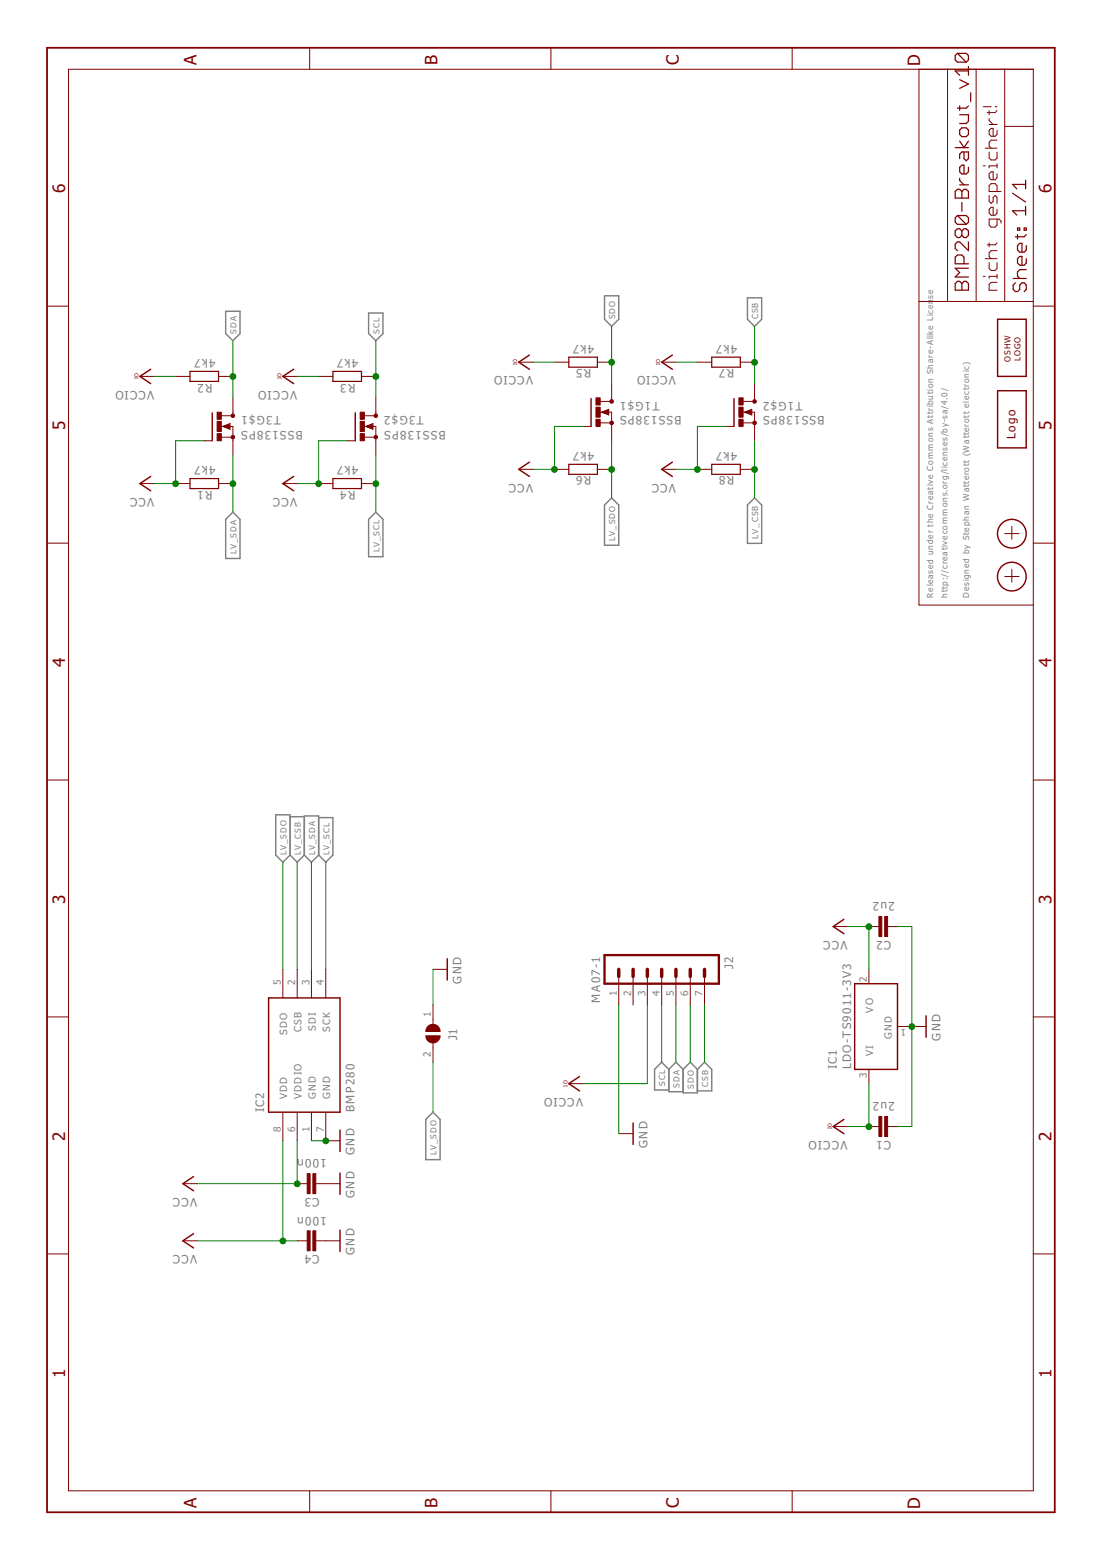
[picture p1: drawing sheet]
<?xml version="1.0" encoding="utf-8"?>
<!DOCTYPE eagle SYSTEM "eagle.dtd">
<eagle version="7.5.0">
<drawing>
<settings>
<setting alwaysvectorfont="no"/>
<setting verticaltext="up"/>
</settings>
<grid distance="0.1" unitdist="inch" unit="inch" style="lines" multiple="1" display="no" altdistance="0.01" altunitdist="inch" altunit="inch"/>
<schematic xreflabel="%F%N/%S.%C%R" xrefpart="/%S.%C%R">
<libraries>
<library name="we-symbol">
<symbols>
<symbol name="A4L-LOC">
<wire x1="256.54" y1="3.81" x2="256.54" y2="8.89" width="0.1016" layer="94"/>
<wire x1="256.54" y1="8.89" x2="256.54" y2="13.97" width="0.1016" layer="94"/>
<wire x1="256.54" y1="13.97" x2="256.54" y2="19.05" width="0.1016" layer="94"/>
<wire x1="256.54" y1="19.05" x2="256.54" y2="24.13" width="0.1016" layer="94"/>
<wire x1="161.29" y1="3.81" x2="161.29" y2="24.13" width="0.1016" layer="94"/>
<wire x1="161.29" y1="24.13" x2="215.265" y2="24.13" width="0.1016" layer="94"/>
<wire x1="215.265" y1="24.13" x2="256.54" y2="24.13" width="0.1016" layer="94"/>
<wire x1="246.38" y1="3.81" x2="246.38" y2="8.89" width="0.1016" layer="94"/>
<wire x1="246.38" y1="8.89" x2="256.54" y2="8.89" width="0.1016" layer="94"/>
<wire x1="246.38" y1="8.89" x2="215.265" y2="8.89" width="0.1016" layer="94"/>
<wire x1="215.265" y1="8.89" x2="215.265" y2="3.81" width="0.1016" layer="94"/>
<wire x1="215.265" y1="8.89" x2="215.265" y2="13.97" width="0.1016" layer="94"/>
<wire x1="215.265" y1="13.97" x2="256.54" y2="13.97" width="0.1016" layer="94"/>
<wire x1="215.265" y1="13.97" x2="215.265" y2="19.05" width="0.1016" layer="94"/>
<wire x1="215.265" y1="19.05" x2="256.54" y2="19.05" width="0.1016" layer="94"/>
<wire x1="215.265" y1="19.05" x2="215.265" y2="24.13" width="0.1016" layer="94"/>
<text x="217.17" y="15.24" size="2.54" layer="94" font="vector">&gt;DRAWING_NAME</text>
<text x="217.17" y="10.16" size="2.286" layer="94" font="vector">&gt;LAST_DATE_TIME</text>
<text x="230.505" y="5.08" size="2.54" layer="94" font="vector">&gt;SHEET</text>
<text x="216.916" y="4.953" size="2.54" layer="94" font="vector">Sheet:</text>
<frame x1="0" y1="0" x2="260.35" y2="179.07" columns="6" rows="4" layer="94"/>
</symbol>
<symbol name="PASSER">
<wire x1="-1.016" y1="0" x2="1.27" y2="0" width="0.127" layer="94"/>
<wire x1="0" y1="1.27" x2="0" y2="-1.27" width="0.127" layer="94"/>
<circle x="0" y="0" radius="2.54" width="0.254" layer="94"/>
</symbol>
<symbol name="LOGO">
<wire x1="-5.08" y1="2.54" x2="5.08" y2="2.54" width="0.254" layer="94"/>
<wire x1="5.08" y1="2.54" x2="5.08" y2="-2.54" width="0.254" layer="94"/>
<wire x1="5.08" y1="-2.54" x2="-5.08" y2="-2.54" width="0.254" layer="94"/>
<wire x1="-5.08" y1="-2.54" x2="-5.08" y2="2.54" width="0.254" layer="94"/>
<text x="-3.429" y="-0.635" size="1.778" layer="94">Logo</text>
</symbol>
<symbol name="OSHW_LOGO">
<wire x1="5.08" y1="2.54" x2="5.08" y2="-2.54" width="0.254" layer="94"/>
<wire x1="5.08" y1="-2.54" x2="-5.08" y2="-2.54" width="0.254" layer="94"/>
<wire x1="-5.08" y1="-2.54" x2="-5.08" y2="2.54" width="0.254" layer="94"/>
<wire x1="-5.08" y1="2.54" x2="5.08" y2="2.54" width="0.254" layer="94"/>
<text x="-2.54" y="0.254" size="1.27" layer="94">OSHW</text>
<text x="-2.413" y="-1.524" size="1.27" layer="94">LOGO</text>
</symbol>
</symbols>
<devicesets>
<deviceset name="FRAME-A4L" prefix="FRAME" uservalue="yes">
<gates>
<gate name="G$1" symbol="A4L-LOC" x="0" y="0"/>
</gates>
<devices>
<device name="">
<technologies>
<technology name=""/>
</technologies>
</device>
</devices>
</deviceset>
<deviceset name="PASSER" prefix="X">
<gates>
<gate name="X" symbol="PASSER" x="0" y="0"/>
</gates>
<devices>
<device name="-07" package="PASSER_07MM">
<technologies>
<technology name=""/>
</technologies>
</device>
</devices>
</deviceset>
<deviceset name="LOGO" prefix="LOGO">
<gates>
<gate name="G$1" symbol="LOGO" x="0" y="0"/>
</gates>
<devices>
<device name="-PLACE" package="LOGO_TPLACE">
<technologies>
<technology name=""/>
</technologies>
</device>
<device name="-LAYER" package="LOGO_TOP">
<technologies>
<technology name=""/>
</technologies>
</device>
<device name="-STOP" package="LOGO_STOP">
<technologies>
<technology name=""/>
</technologies>
</device>
<device name="-S_STOP" package="SPARK_STOP">
<technologies>
<technology name=""/>
</technologies>
</device>
<device name="-S_LAYER" package="SPARK_TOP">
<technologies>
<technology name=""/>
</technologies>
</device>
<device name="-S_PLACE_M" package="SPARK_TPLACE_M">
<technologies>
<technology name=""/>
</technologies>
</device>
<device name="-S_PLACE_S" package="SPARK_TPLACE_S">
<technologies>
<technology name=""/>
</technologies>
</device>
</devices>
</deviceset>
<deviceset name="OSHW_LOGO" prefix="LOGO">
<gates>
<gate name="G$1" symbol="OSHW_LOGO" x="0" y="0"/>
</gates>
<devices>
<device name="X0100" package="OSHW_6X100">
<technologies>
<technology name=""/>
</technologies>
</device>
<device name="X0150" package="OSHW_6X150">
<technologies>
<technology name=""/>
</technologies>
</device>
<device name="X0200" package="OSHW_6X200">
<technologies>
<technology name=""/>
</technologies>
</device>
<device name="X0070" package="OSHW_6X70">
<technologies>
<technology name=""/>
</technologies>
</device>
</devices>
</deviceset>
</devicesets>
</library>
<library name="we-con">
<symbols>
<symbol name="MA07-1">
<wire x1="3.81" y1="-10.16" x2="-1.27" y2="-10.16" width="0.4064" layer="94"/>
<wire x1="1.27" y1="-2.54" x2="2.54" y2="-2.54" width="0.6096" layer="94"/>
<wire x1="1.27" y1="-5.08" x2="2.54" y2="-5.08" width="0.6096" layer="94"/>
<wire x1="1.27" y1="-7.62" x2="2.54" y2="-7.62" width="0.6096" layer="94"/>
<wire x1="1.27" y1="2.54" x2="2.54" y2="2.54" width="0.6096" layer="94"/>
<wire x1="1.27" y1="0" x2="2.54" y2="0" width="0.6096" layer="94"/>
<wire x1="1.27" y1="7.62" x2="2.54" y2="7.62" width="0.6096" layer="94"/>
<wire x1="1.27" y1="5.08" x2="2.54" y2="5.08" width="0.6096" layer="94"/>
<wire x1="-1.27" y1="10.16" x2="-1.27" y2="-10.16" width="0.4064" layer="94"/>
<wire x1="3.81" y1="-10.16" x2="3.81" y2="10.16" width="0.4064" layer="94"/>
<wire x1="-1.27" y1="10.16" x2="3.81" y2="10.16" width="0.4064" layer="94"/>
<text x="-1.27" y="-12.7" size="1.778" layer="96">&gt;VALUE</text>
<text x="-1.27" y="10.922" size="1.778" layer="95">&gt;NAME</text>
<pin name="1" x="7.62" y="-7.62" visible="pad" length="middle" direction="pas" swaplevel="1" rot="R180"/>
<pin name="2" x="7.62" y="-5.08" visible="pad" length="middle" direction="pas" swaplevel="1" rot="R180"/>
<pin name="3" x="7.62" y="-2.54" visible="pad" length="middle" direction="pas" swaplevel="1" rot="R180"/>
<pin name="4" x="7.62" y="0" visible="pad" length="middle" direction="pas" swaplevel="1" rot="R180"/>
<pin name="5" x="7.62" y="2.54" visible="pad" length="middle" direction="pas" swaplevel="1" rot="R180"/>
<pin name="6" x="7.62" y="5.08" visible="pad" length="middle" direction="pas" swaplevel="1" rot="R180"/>
<pin name="7" x="7.62" y="7.62" visible="pad" length="middle" direction="pas" swaplevel="1" rot="R180"/>
</symbol>
</symbols>
<devicesets>
<deviceset name="MA07-1" prefix="J">
<gates>
<gate name="J" symbol="MA07-1" x="0" y="0"/>
</gates>
<devices>
<device name="" package="MA07-1">
<connects>
<connect gate="J" pin="1" pad="1"/>
<connect gate="J" pin="2" pad="2"/>
<connect gate="J" pin="3" pad="3"/>
<connect gate="J" pin="4" pad="4"/>
<connect gate="J" pin="5" pad="5"/>
<connect gate="J" pin="6" pad="6"/>
<connect gate="J" pin="7" pad="7"/>
</connects>
<technologies>
<technology name="">
<attribute name="MF" value="" constant="no"/>
<attribute name="MPN" value="" constant="no"/>
<attribute name="OC_FARNELL" value="unknown" constant="no"/>
<attribute name="OC_NEWARK" value="unknown" constant="no"/>
</technology>
</technologies>
</device>
</devices>
</deviceset>
</devicesets>
</library>
<library name="we-rcl">
<symbols>
<symbol name="JUMPER2">
<wire x1="0.381" y1="0.635" x2="0.381" y2="-0.635" width="1.27" layer="94" curve="-180" cap="flat"/>
<wire x1="-0.381" y1="-0.635" x2="-0.381" y2="0.635" width="1.27" layer="94" curve="-180" cap="flat"/>
<wire x1="2.54" y1="0" x2="1.651" y2="0" width="0.1524" layer="94"/>
<wire x1="-2.54" y1="0" x2="-1.651" y2="0" width="0.1524" layer="94"/>
<text x="0" y="2.54" size="1.778" layer="95" align="bottom-center">&gt;NAME</text>
<pin name="2" x="5.08" y="0" visible="pad" length="short" direction="pas" swaplevel="1" rot="R180"/>
<pin name="1" x="-5.08" y="0" visible="pad" length="short" direction="pas" swaplevel="1"/>
</symbol>
<symbol name="CAPACITOR">
<pin name="1" x="-2.54" y="0" visible="off" length="point" direction="pas" swaplevel="1"/>
<pin name="2" x="2.54" y="0" visible="off" length="point" direction="pas" swaplevel="1" rot="R180"/>
<text x="0" y="2.54" size="1.778" layer="95" align="bottom-center">&gt;NAME</text>
<text x="0" y="-2.54" size="1.778" layer="96" align="top-center">&gt;VALUE</text>
<wire x1="-2.54" y1="0" x2="-0.762" y2="0" width="0.1524" layer="94"/>
<wire x1="2.54" y1="0" x2="0.762" y2="0" width="0.1524" layer="94"/>
<rectangle x1="-1.27" y1="-0.254" x2="2.286" y2="0.254" layer="94" rot="R90"/>
<rectangle x1="-2.286" y1="-0.254" x2="1.27" y2="0.254" layer="94" rot="R90"/>
</symbol>
<symbol name="RESISTOR">
<pin name="1" x="-5.08" y="0" visible="off" length="short" direction="pas" swaplevel="1"/>
<pin name="2" x="5.08" y="0" visible="off" length="short" direction="pas" swaplevel="1" rot="R180"/>
<wire x1="-2.54" y1="0.889" x2="2.54" y2="0.889" width="0.2032" layer="94"/>
<wire x1="2.54" y1="0.889" x2="2.54" y2="-0.889" width="0.2032" layer="94"/>
<wire x1="2.54" y1="-0.889" x2="-2.54" y2="-0.889" width="0.2032" layer="94"/>
<wire x1="-2.54" y1="-0.889" x2="-2.54" y2="0.889" width="0.2032" layer="94"/>
<text x="0" y="1.27" size="1.778" layer="95" align="bottom-center">&gt;NAME</text>
<text x="0" y="-1.27" size="1.778" layer="96" align="top-center">&gt;VALUE</text>
</symbol>
</symbols>
<devicesets>
<deviceset name="JUMPER2" prefix="J">
<gates>
<gate name="J" symbol="JUMPER2" x="0" y="0"/>
</gates>
<devices>
<device name="" package="JUMPER2">
<connects>
<connect gate="J" pin="1" pad="1"/>
<connect gate="J" pin="2" pad="2"/>
</connects>
<technologies>
<technology name=""/>
</technologies>
</device>
<device name="-NOCREAM" package="JUMPER2_NC">
<connects>
<connect gate="J" pin="1" pad="1"/>
<connect gate="J" pin="2" pad="2"/>
</connects>
<technologies>
<technology name=""/>
</technologies>
</device>
</devices>
</deviceset>
<deviceset name="CAPACITOR" prefix="C" uservalue="yes">
<gates>
<gate name="C" symbol="CAPACITOR" x="0" y="0"/>
</gates>
<devices>
<device name="-C0402" package="R0402">
<connects>
<connect gate="C" pin="1" pad="1"/>
<connect gate="C" pin="2" pad="2"/>
</connects>
<technologies>
<technology name=""/>
</technologies>
</device>
<device name="-C0603" package="R0603">
<connects>
<connect gate="C" pin="1" pad="1"/>
<connect gate="C" pin="2" pad="2"/>
</connects>
<technologies>
<technology name=""/>
</technologies>
</device>
<device name="-C0805" package="R0805">
<connects>
<connect gate="C" pin="1" pad="1"/>
<connect gate="C" pin="2" pad="2"/>
</connects>
<technologies>
<technology name=""/>
</technologies>
</device>
<device name="-C1206" package="R1206">
<connects>
<connect gate="C" pin="1" pad="1"/>
<connect gate="C" pin="2" pad="2"/>
</connects>
<technologies>
<technology name=""/>
</technologies>
</device>
<device name="-C0201" package="R0201">
<connects>
<connect gate="C" pin="1" pad="1"/>
<connect gate="C" pin="2" pad="2"/>
</connects>
<technologies>
<technology name=""/>
</technologies>
</device>
</devices>
</deviceset>
<deviceset name="RESISTOR" prefix="R" uservalue="yes">
<gates>
<gate name="R" symbol="RESISTOR" x="0" y="0"/>
</gates>
<devices>
<device name="-R0603" package="R0603">
<connects>
<connect gate="R" pin="1" pad="1"/>
<connect gate="R" pin="2" pad="2"/>
</connects>
<technologies>
<technology name=""/>
</technologies>
</device>
<device name="-R0805" package="R0805">
<connects>
<connect gate="R" pin="1" pad="1"/>
<connect gate="R" pin="2" pad="2"/>
</connects>
<technologies>
<technology name=""/>
</technologies>
</device>
<device name="-R0402" package="R0402">
<connects>
<connect gate="R" pin="1" pad="1"/>
<connect gate="R" pin="2" pad="2"/>
</connects>
<technologies>
<technology name=""/>
</technologies>
</device>
<device name="-R1206" package="R1206">
<connects>
<connect gate="R" pin="1" pad="1"/>
<connect gate="R" pin="2" pad="2"/>
</connects>
<technologies>
<technology name=""/>
</technologies>
</device>
<device name="-R0201" package="R0201">
<connects>
<connect gate="R" pin="1" pad="1"/>
<connect gate="R" pin="2" pad="2"/>
</connects>
<technologies>
<technology name=""/>
</technologies>
</device>
</devices>
</deviceset>
</devicesets>
</library>
<library name="supply1">
<symbols>
<symbol name="GND">
<wire x1="-1.905" y1="0" x2="1.905" y2="0" width="0.254" layer="94"/>
<text x="-2.54" y="-2.54" size="1.778" layer="96">&gt;VALUE</text>
<pin name="GND" x="0" y="2.54" visible="off" length="short" direction="sup" rot="R270"/>
</symbol>
<symbol name="VCC">
<wire x1="1.27" y1="-1.905" x2="0" y2="0" width="0.254" layer="94"/>
<wire x1="0" y1="0" x2="-1.27" y2="-1.905" width="0.254" layer="94"/>
<text x="-2.54" y="-2.54" size="1.778" layer="96" rot="R90">&gt;VALUE</text>
<pin name="VCC" x="0" y="-2.54" visible="off" length="short" direction="sup" rot="R90"/>
</symbol>
<symbol name="VCCIO">
<wire x1="1.27" y1="-1.905" x2="0" y2="0" width="0.254" layer="94"/>
<wire x1="0" y1="0" x2="-1.27" y2="-1.905" width="0.254" layer="94"/>
<text x="-2.54" y="-2.54" size="1.778" layer="96" rot="R90">&gt;VALUE</text>
<text x="-0.508" y="0.254" size="0.8128" layer="94">IO</text>
<pin name="VCCIO" x="0" y="-2.54" visible="off" length="short" direction="sup" rot="R90"/>
</symbol>
</symbols>
<devicesets>
<deviceset name="GND" prefix="GND">
<gates>
<gate name="1" symbol="GND" x="0" y="0"/>
</gates>
<devices>
<device name="">
<technologies>
<technology name=""/>
</technologies>
</device>
</devices>
</deviceset>
<deviceset name="VCC" prefix="P+">
<gates>
<gate name="VCC" symbol="VCC" x="0" y="0"/>
</gates>
<devices>
<device name="">
<technologies>
<technology name=""/>
</technologies>
</device>
</devices>
</deviceset>
<deviceset name="VCCIO" prefix="VCC">
<gates>
<gate name="G$1" symbol="VCCIO" x="0" y="0"/>
</gates>
<devices>
<device name="">
<technologies>
<technology name=""/>
</technologies>
</device>
</devices>
</deviceset>
</devicesets>
</library>
<library name="we-sensor">
<symbols>
<symbol name="BMP280">
<pin name="GND@1" x="-15.24" y="0" length="middle" direction="pwr"/>
<pin name="CSB" x="15.24" y="2.54" length="middle" direction="in" rot="R180"/>
<pin name="SDI" x="15.24" y="0" length="middle" rot="R180"/>
<pin name="SCK" x="15.24" y="-2.54" length="middle" direction="in" rot="R180"/>
<pin name="SDO" x="15.24" y="5.08" length="middle" rot="R180"/>
<pin name="VDDIO" x="-15.24" y="2.54" length="middle" direction="in"/>
<pin name="GND@2" x="-15.24" y="-2.54" length="middle" direction="pwr"/>
<pin name="VDD" x="-15.24" y="5.08" length="middle" direction="pwr"/>
<wire x1="10.16" y1="7.62" x2="-10.16" y2="7.62" width="0.254" layer="94"/>
<wire x1="-10.16" y1="7.62" x2="-10.16" y2="-5.08" width="0.254" layer="94"/>
<wire x1="-10.16" y1="-5.08" x2="10.16" y2="-5.08" width="0.254" layer="94"/>
<wire x1="10.16" y1="-5.08" x2="10.16" y2="7.62" width="0.254" layer="94"/>
<text x="-10.16" y="10.16" size="1.778" layer="95" align="top-left">&gt;NAME</text>
<text x="-10.16" y="-7.62" size="1.778" layer="96">&gt;VALUE</text>
</symbol>
</symbols>
<devicesets>
<deviceset name="BMP280" prefix="IC">
<gates>
<gate name="G$1" symbol="BMP280" x="0" y="0"/>
</gates>
<devices>
<device name="" package="LGA">
<connects>
<connect gate="G$1" pin="CSB" pad="2"/>
<connect gate="G$1" pin="GND@1" pad="1"/>
<connect gate="G$1" pin="GND@2" pad="7"/>
<connect gate="G$1" pin="SCK" pad="4"/>
<connect gate="G$1" pin="SDI" pad="3"/>
<connect gate="G$1" pin="SDO" pad="5"/>
<connect gate="G$1" pin="VDD" pad="8"/>
<connect gate="G$1" pin="VDDIO" pad="6"/>
</connects>
<technologies>
<technology name=""/>
</technologies>
</device>
</devices>
</deviceset>
</devicesets>
</library>
<library name="we-power">
<symbols>
<symbol name="78XX">
<wire x1="-7.62" y1="-5.08" x2="7.62" y2="-5.08" width="0.254" layer="94"/>
<wire x1="7.62" y1="-5.08" x2="7.62" y2="2.54" width="0.254" layer="94"/>
<wire x1="7.62" y1="2.54" x2="-7.62" y2="2.54" width="0.254" layer="94"/>
<wire x1="-7.62" y1="2.54" x2="-7.62" y2="-5.08" width="0.254" layer="94"/>
<text x="-7.62" y="5.715" size="1.778" layer="95">&gt;NAME</text>
<text x="-7.62" y="3.175" size="1.778" layer="96">&gt;VALUE</text>
<text x="-2.286" y="-4.064" size="1.524" layer="95">GND</text>
<pin name="VI" x="-10.16" y="0" length="short" direction="in"/>
<pin name="GND" x="0" y="-7.62" visible="pad" length="short" direction="pas" rot="R90"/>
<pin name="VO" x="10.16" y="0" length="short" direction="pas" rot="R180"/>
</symbol>
</symbols>
<devicesets>
<deviceset name="LDO" prefix="IC">
<gates>
<gate name="A" symbol="78XX" x="0" y="0"/>
</gates>
<devices>
<device name="-TS5204-3V3" package="SOT23">
<connects>
<connect gate="A" pin="GND" pad="3"/>
<connect gate="A" pin="VI" pad="2"/>
<connect gate="A" pin="VO" pad="1"/>
</connects>
<technologies>
<technology name="">
<attribute name="NRND" value="NRND" constant="no"/>
</technology>
</technologies>
</device>
<device name="-TS1117-3V3" package="SOT223">
<connects>
<connect gate="A" pin="GND" pad="1"/>
<connect gate="A" pin="VI" pad="3"/>
<connect gate="A" pin="VO" pad="2 4"/>
</connects>
<technologies>
<technology name=""/>
</technologies>
</device>
<device name="-78MXX" package="SOT252">
<connects>
<connect gate="A" pin="GND" pad="2"/>
<connect gate="A" pin="VI" pad="1"/>
<connect gate="A" pin="VO" pad="3"/>
</connects>
<technologies>
<technology name=""/>
</technologies>
</device>
<device name="-TS1117-5V" package="SOT223">
<connects>
<connect gate="A" pin="GND" pad="1"/>
<connect gate="A" pin="VI" pad="3"/>
<connect gate="A" pin="VO" pad="2 4"/>
</connects>
<technologies>
<technology name=""/>
</technologies>
</device>
<device name="-TS5204-5V" package="SOT23">
<connects>
<connect gate="A" pin="GND" pad="3"/>
<connect gate="A" pin="VI" pad="2"/>
<connect gate="A" pin="VO" pad="1"/>
</connects>
<technologies>
<technology name="">
<attribute name="NRND" value="NRND" constant="no"/>
</technology>
</technologies>
</device>
<device name="-TS9011-5V" package="SOT23">
<connects>
<connect gate="A" pin="GND" pad="1"/>
<connect gate="A" pin="VI" pad="3"/>
<connect gate="A" pin="VO" pad="2"/>
</connects>
<technologies>
<technology name=""/>
</technologies>
</device>
<device name="-TS9011-3V3" package="SOT23">
<connects>
<connect gate="A" pin="GND" pad="1"/>
<connect gate="A" pin="VI" pad="3"/>
<connect gate="A" pin="VO" pad="2"/>
</connects>
<technologies>
<technology name=""/>
</technologies>
</device>
</devices>
</deviceset>
</devicesets>
</library>
<library name="we-transistor">
<symbols>
<symbol name="MOSFET_N-CHN">
<wire x1="-3.6576" y1="2.413" x2="-3.6576" y2="-2.54" width="0.254" layer="94"/>
<wire x1="-3.6576" y1="-2.54" x2="-5.08" y2="-2.54" width="0.1524" layer="94"/>
<wire x1="0" y1="1.905" x2="-2.0066" y2="1.905" width="0.1524" layer="94"/>
<wire x1="0" y1="0" x2="0" y2="-1.905" width="0.1524" layer="94"/>
<wire x1="-2.032" y1="-1.905" x2="0" y2="-1.905" width="0.1524" layer="94"/>
<wire x1="0" y1="2.54" x2="0" y2="1.905" width="0.1524" layer="94"/>
<wire x1="0" y1="-1.905" x2="0" y2="-2.54" width="0.1524" layer="94"/>
<wire x1="-1.397" y1="0" x2="-2.286" y2="0" width="0.1524" layer="94"/>
<wire x1="-1.778" y1="0" x2="-0.508" y2="-0.508" width="0.1524" layer="94"/>
<wire x1="-0.508" y1="-0.508" x2="-0.508" y2="0.508" width="0.1524" layer="94"/>
<wire x1="-0.508" y1="0.508" x2="-1.778" y2="0" width="0.1524" layer="94"/>
<wire x1="-0.635" y1="0" x2="0" y2="0" width="0.1524" layer="94"/>
<wire x1="-0.635" y1="0.254" x2="-1.524" y2="0" width="0.3048" layer="94"/>
<wire x1="-1.524" y1="0" x2="-0.635" y2="-0.254" width="0.3048" layer="94"/>
<wire x1="-0.635" y1="-0.254" x2="-0.635" y2="0" width="0.3048" layer="94"/>
<wire x1="-0.635" y1="0" x2="-0.889" y2="0" width="0.3048" layer="94"/>
<circle x="0" y="-1.905" radius="0.127" width="0.4064" layer="94"/>
<circle x="0" y="1.905" radius="0.127" width="0.4064" layer="94"/>
<text x="1.27" y="0" size="1.778" layer="95">&gt;NAME</text>
<text x="1.27" y="-2.54" size="1.778" layer="96">&gt;VALUE</text>
<rectangle x1="-2.794" y1="-2.54" x2="-2.032" y2="-1.27" layer="94"/>
<rectangle x1="-2.794" y1="1.27" x2="-2.032" y2="2.54" layer="94"/>
<rectangle x1="-2.794" y1="-0.889" x2="-2.032" y2="0.889" layer="94"/>
<pin name="G" x="-5.08" y="-2.54" visible="off" length="point" direction="pas"/>
<pin name="D" x="0" y="5.08" visible="off" length="short" direction="pas" rot="R270"/>
<pin name="S" x="0" y="-5.08" visible="off" length="short" direction="pas" rot="R90"/>
</symbol>
</symbols>
<devicesets>
<deviceset name="BSS138PS" prefix="T">
<gates>
<gate name="G$1" symbol="MOSFET_N-CHN" x="0" y="10.16"/>
<gate name="G$2" symbol="MOSFET_N-CHN" x="0" y="-10.16"/>
</gates>
<devices>
<device name="" package="SOT363">
<connects>
<connect gate="G$1" pin="D" pad="6"/>
<connect gate="G$1" pin="G" pad="2"/>
<connect gate="G$1" pin="S" pad="1"/>
<connect gate="G$2" pin="D" pad="3"/>
<connect gate="G$2" pin="G" pad="5"/>
<connect gate="G$2" pin="S" pad="4"/>
</connects>
<technologies>
<technology name=""/>
</technologies>
</device>
</devices>
</deviceset>
</devicesets>
</library>
</libraries>
<attributes>
</attributes>
<variantdefs>
</variantdefs>
<classes>
<class number="0" name="default" width="0" drill="0">
</class>
</classes>
<parts>
<part name="FRAME1" library="we-symbol" deviceset="FRAME-A4L" device=""/>
<part name="GND1" library="supply1" deviceset="GND" device=""/>
<part name="P+1" library="supply1" deviceset="VCC" device=""/>
<part name="J1" library="we-rcl" deviceset="JUMPER2" device=""/>
<part name="GND3" library="supply1" deviceset="GND" device=""/>
<part name="J2" library="we-con" deviceset="MA07-1" device=""/>
<part name="GND4" library="supply1" deviceset="GND" device=""/>
<part name="P+3" library="supply1" deviceset="VCC" device=""/>
<part name="X1" library="we-symbol" deviceset="PASSER" device="-07"/>
<part name="X2" library="we-symbol" deviceset="PASSER" device="-07"/>
<part name="LOGO1" library="we-symbol" deviceset="LOGO" device="-S_PLACE_M"/>
<part name="LOGO2" library="we-symbol" deviceset="OSHW_LOGO" device="X0070"/>
<part name="IC2" library="we-sensor" deviceset="BMP280" device=""/>
<part name="IC1" library="we-power" deviceset="LDO" device="-TS9011-3V3" value="LDO-TS9011-3V3"/>
<part name="C1" library="we-rcl" deviceset="CAPACITOR" device="-C0402" value="2u2"/>
<part name="C2" library="we-rcl" deviceset="CAPACITOR" device="-C0402" value="2u2"/>
<part name="C3" library="we-rcl" deviceset="CAPACITOR" device="-C0402" value="100n"/>
<part name="C4" library="we-rcl" deviceset="CAPACITOR" device="-C0402" value="100n"/>
<part name="P+2" library="supply1" deviceset="VCC" device=""/>
<part name="GND2" library="supply1" deviceset="GND" device=""/>
<part name="R2" library="we-rcl" deviceset="RESISTOR" device="-R0402" value="4k7"/>
<part name="R1" library="we-rcl" deviceset="RESISTOR" device="-R0402" value="4k7"/>
<part name="VCC1" library="supply1" deviceset="VCCIO" device=""/>
<part name="P+5" library="supply1" deviceset="VCC" device=""/>
<part name="R3" library="we-rcl" deviceset="RESISTOR" device="-R0402" value="4k7"/>
<part name="R4" library="we-rcl" deviceset="RESISTOR" device="-R0402" value="4k7"/>
<part name="VCC2" library="supply1" deviceset="VCCIO" device=""/>
<part name="VCC3" library="supply1" deviceset="VCCIO" device=""/>
<part name="GND5" library="supply1" deviceset="GND" device=""/>
<part name="P+6" library="supply1" deviceset="VCC" device=""/>
<part name="VCC4" library="supply1" deviceset="VCCIO" device=""/>
<part name="T3" library="we-transistor" deviceset="BSS138PS" device=""/>
<part name="P+7" library="supply1" deviceset="VCC" device=""/>
<part name="R5" library="we-rcl" deviceset="RESISTOR" device="-R0402" value="4k7"/>
<part name="R6" library="we-rcl" deviceset="RESISTOR" device="-R0402" value="4k7"/>
<part name="VCC5" library="supply1" deviceset="VCCIO" device=""/>
<part name="P+8" library="supply1" deviceset="VCC" device=""/>
<part name="R7" library="we-rcl" deviceset="RESISTOR" device="-R0402" value="4k7"/>
<part name="R8" library="we-rcl" deviceset="RESISTOR" device="-R0402" value="4k7"/>
<part name="VCC6" library="supply1" deviceset="VCCIO" device=""/>
<part name="T1" library="we-transistor" deviceset="BSS138PS" device=""/>
<part name="GND6" library="supply1" deviceset="GND" device=""/>
</parts>
<sheets>
<sheet>
<plain>
<text x="162.56" y="22.86" size="1.27" layer="95" align="top-left">Released under the Creative Commons Attribution Share-Alike 
License. http://creativecommons.org/licenses/by-sa/4.0/

Designed by Stephan Watterott (Watterott electronic)</text>
</plain>
<instances>
<instance part="FRAME1" gate="G$1" x="0" y="0"/>
<instance part="GND1" gate="1" x="66.04" y="127"/>
<instance part="P+1" gate="VCC" x="182.88" y="162.56"/>
<instance part="J1" gate="J" x="85.09" y="110.49" rot="R180"/>
<instance part="GND3" gate="1" x="58.42" y="127"/>
<instance part="J2" gate="J" x="97.79" y="69.85" rot="R180"/>
<instance part="GND4" gate="1" x="67.31" y="74.93"/>
<instance part="P+3" gate="VCC" x="58.42" y="154.94"/>
<instance part="X1" gate="X" x="166.37" y="7.62"/>
<instance part="X2" gate="X" x="173.99" y="7.62"/>
<instance part="LOGO1" gate="G$1" x="194.31" y="7.62"/>
<instance part="LOGO2" gate="G$1" x="207.01" y="7.62"/>
<instance part="IC2" gate="G$1" x="81.28" y="132.08"/>
<instance part="IC1" gate="A" x="86.36" y="33.02"/>
<instance part="C1" gate="C" x="68.58" y="30.48" rot="R90"/>
<instance part="C2" gate="C" x="104.14" y="30.48" rot="R90"/>
<instance part="C3" gate="C" x="58.42" y="132.08" rot="R90"/>
<instance part="C4" gate="C" x="48.26" y="132.08" rot="R90"/>
<instance part="P+2" gate="VCC" x="48.26" y="154.94"/>
<instance part="GND2" gate="1" x="48.26" y="127"/>
<instance part="R2" gate="R" x="201.93" y="151.13" rot="R90"/>
<instance part="R1" gate="R" x="182.88" y="151.13" rot="R90"/>
<instance part="VCC1" gate="G$1" x="201.93" y="162.56"/>
<instance part="P+5" gate="VCC" x="182.88" y="137.16"/>
<instance part="R3" gate="R" x="201.93" y="125.73" rot="R90"/>
<instance part="R4" gate="R" x="182.88" y="125.73" rot="R90"/>
<instance part="VCC2" gate="G$1" x="201.93" y="137.16"/>
<instance part="VCC3" gate="G$1" x="76.2" y="86.36"/>
<instance part="GND5" gate="1" x="86.36" y="22.86"/>
<instance part="P+6" gate="VCC" x="104.14" y="39.37"/>
<instance part="VCC4" gate="G$1" x="68.58" y="39.37"/>
<instance part="T3" gate="G$1" x="193.04" y="146.05" rot="R270"/>
<instance part="T3" gate="G$2" x="193.04" y="120.65" rot="R270"/>
<instance part="P+7" gate="VCC" x="185.42" y="95.25"/>
<instance part="R5" gate="R" x="204.47" y="83.82" rot="R90"/>
<instance part="R6" gate="R" x="185.42" y="83.82" rot="R90"/>
<instance part="VCC5" gate="G$1" x="204.47" y="95.25"/>
<instance part="P+8" gate="VCC" x="185.42" y="69.85"/>
<instance part="R7" gate="R" x="204.47" y="58.42" rot="R90"/>
<instance part="R8" gate="R" x="185.42" y="58.42" rot="R90"/>
<instance part="VCC6" gate="G$1" x="204.47" y="69.85"/>
<instance part="T1" gate="G$1" x="195.58" y="78.74" rot="R270"/>
<instance part="T1" gate="G$2" x="195.58" y="53.34" rot="R270"/>
<instance part="GND6" gate="1" x="96.52" y="107.95"/>
</instances>
<busses>
</busses>
<nets>
<net name="GND" class="0">
<segment>
<pinref part="GND3" gate="1" pin="GND"/>
<pinref part="C3" gate="C" pin="1"/>
</segment>
<segment>
<pinref part="J2" gate="J" pin="1"/>
<pinref part="GND4" gate="1" pin="GND"/>
<wire x1="90.17" y1="77.47" x2="67.31" y2="77.47" width="0.1524" layer="91"/>
</segment>
<segment>
<pinref part="IC2" gate="G$1" pin="GND@2"/>
<pinref part="GND1" gate="1" pin="GND"/>
<pinref part="IC2" gate="G$1" pin="GND@1"/>
<wire x1="66.04" y1="129.54" x2="66.04" y2="132.08" width="0.1524" layer="91"/>
<junction x="66.04" y="129.54"/>
</segment>
<segment>
<pinref part="C4" gate="C" pin="1"/>
<pinref part="GND2" gate="1" pin="GND"/>
</segment>
<segment>
<pinref part="IC1" gate="A" pin="GND"/>
<pinref part="C1" gate="C" pin="1"/>
<wire x1="86.36" y1="25.4" x2="68.58" y2="25.4" width="0.1524" layer="91"/>
<wire x1="68.58" y1="25.4" x2="68.58" y2="27.94" width="0.1524" layer="91"/>
<pinref part="C2" gate="C" pin="1"/>
<wire x1="86.36" y1="25.4" x2="104.14" y2="25.4" width="0.1524" layer="91"/>
<wire x1="104.14" y1="25.4" x2="104.14" y2="27.94" width="0.1524" layer="91"/>
<junction x="86.36" y="25.4"/>
<pinref part="GND5" gate="1" pin="GND"/>
</segment>
<segment>
<pinref part="J1" gate="J" pin="1"/>
<pinref part="GND6" gate="1" pin="GND"/>
<wire x1="96.52" y1="110.49" x2="90.17" y2="110.49" width="0.1524" layer="91"/>
</segment>
</net>
<net name="SCL" class="0">
<segment>
<pinref part="J2" gate="J" pin="4"/>
<wire x1="90.17" y1="69.85" x2="80.01" y2="69.85" width="0.1524" layer="91"/>
<label x="80.01" y="69.85" size="1.27" layer="95" rot="R180" xref="yes"/>
</segment>
<segment>
<wire x1="208.28" y1="120.65" x2="201.93" y2="120.65" width="0.1524" layer="91"/>
<label x="208.28" y="120.65" size="1.27" layer="95" xref="yes"/>
<pinref part="R3" gate="R" pin="1"/>
<wire x1="201.93" y1="120.65" x2="198.12" y2="120.65" width="0.1524" layer="91"/>
<junction x="201.93" y="120.65"/>
<pinref part="T3" gate="G$2" pin="D"/>
</segment>
</net>
<net name="SDA" class="0">
<segment>
<pinref part="J2" gate="J" pin="5"/>
<wire x1="90.17" y1="67.31" x2="80.01" y2="67.31" width="0.1524" layer="91"/>
<label x="80.01" y="67.31" size="1.27" layer="95" rot="R180" xref="yes"/>
</segment>
<segment>
<wire x1="208.28" y1="146.05" x2="201.93" y2="146.05" width="0.1524" layer="91"/>
<label x="208.28" y="146.05" size="1.27" layer="95" xref="yes"/>
<pinref part="R2" gate="R" pin="1"/>
<wire x1="201.93" y1="146.05" x2="198.12" y2="146.05" width="0.1524" layer="91"/>
<junction x="201.93" y="146.05"/>
<pinref part="T3" gate="G$1" pin="D"/>
</segment>
</net>
<net name="VCC" class="0">
<segment>
<pinref part="IC2" gate="G$1" pin="VDDIO"/>
<wire x1="66.04" y1="134.62" x2="58.42" y2="134.62" width="0.1524" layer="91"/>
<pinref part="C3" gate="C" pin="2"/>
<pinref part="P+3" gate="VCC" pin="VCC"/>
<wire x1="58.42" y1="134.62" x2="58.42" y2="152.4" width="0.1524" layer="91"/>
<junction x="58.42" y="134.62"/>
</segment>
<segment>
<pinref part="IC2" gate="G$1" pin="VDD"/>
<pinref part="C4" gate="C" pin="2"/>
<wire x1="66.04" y1="137.16" x2="48.26" y2="137.16" width="0.1524" layer="91"/>
<wire x1="48.26" y1="137.16" x2="48.26" y2="134.62" width="0.1524" layer="91"/>
<pinref part="P+2" gate="VCC" pin="VCC"/>
<wire x1="48.26" y1="137.16" x2="48.26" y2="152.4" width="0.1524" layer="91"/>
<junction x="48.26" y="137.16"/>
</segment>
<segment>
<pinref part="R1" gate="R" pin="2"/>
<wire x1="182.88" y1="156.21" x2="190.5" y2="156.21" width="0.1524" layer="91"/>
<wire x1="190.5" y1="156.21" x2="190.5" y2="151.13" width="0.1524" layer="91"/>
<pinref part="P+1" gate="VCC" pin="VCC"/>
<wire x1="182.88" y1="156.21" x2="182.88" y2="160.02" width="0.1524" layer="91"/>
<junction x="182.88" y="156.21"/>
<pinref part="T3" gate="G$1" pin="G"/>
</segment>
<segment>
<pinref part="R4" gate="R" pin="2"/>
<wire x1="182.88" y1="130.81" x2="190.5" y2="130.81" width="0.1524" layer="91"/>
<wire x1="190.5" y1="130.81" x2="190.5" y2="125.73" width="0.1524" layer="91"/>
<pinref part="P+5" gate="VCC" pin="VCC"/>
<wire x1="182.88" y1="130.81" x2="182.88" y2="134.62" width="0.1524" layer="91"/>
<junction x="182.88" y="130.81"/>
<pinref part="T3" gate="G$2" pin="G"/>
</segment>
<segment>
<pinref part="IC1" gate="A" pin="VO"/>
<pinref part="C2" gate="C" pin="2"/>
<wire x1="96.52" y1="33.02" x2="104.14" y2="33.02" width="0.1524" layer="91"/>
<pinref part="P+6" gate="VCC" pin="VCC"/>
<wire x1="104.14" y1="33.02" x2="104.14" y2="36.83" width="0.1524" layer="91"/>
<junction x="104.14" y="33.02"/>
</segment>
<segment>
<pinref part="R6" gate="R" pin="2"/>
<wire x1="185.42" y1="88.9" x2="193.04" y2="88.9" width="0.1524" layer="91"/>
<wire x1="193.04" y1="88.9" x2="193.04" y2="83.82" width="0.1524" layer="91"/>
<pinref part="P+7" gate="VCC" pin="VCC"/>
<wire x1="185.42" y1="88.9" x2="185.42" y2="92.71" width="0.1524" layer="91"/>
<junction x="185.42" y="88.9"/>
<pinref part="T1" gate="G$1" pin="G"/>
</segment>
<segment>
<pinref part="R8" gate="R" pin="2"/>
<wire x1="185.42" y1="63.5" x2="193.04" y2="63.5" width="0.1524" layer="91"/>
<wire x1="193.04" y1="63.5" x2="193.04" y2="58.42" width="0.1524" layer="91"/>
<pinref part="P+8" gate="VCC" pin="VCC"/>
<wire x1="185.42" y1="63.5" x2="185.42" y2="67.31" width="0.1524" layer="91"/>
<junction x="185.42" y="63.5"/>
<pinref part="T1" gate="G$2" pin="G"/>
</segment>
</net>
<net name="LV_CSB" class="0">
<segment>
<pinref part="IC2" gate="G$1" pin="CSB"/>
<wire x1="96.52" y1="134.62" x2="115.57" y2="134.62" width="0.1524" layer="91"/>
<label x="115.57" y="134.62" size="1.27" layer="95" xref="yes"/>
</segment>
<segment>
<wire x1="190.5" y1="53.34" x2="185.42" y2="53.34" width="0.1524" layer="91"/>
<wire x1="180.34" y1="53.34" x2="185.42" y2="53.34" width="0.1524" layer="91"/>
<label x="180.34" y="53.34" size="1.27" layer="95" rot="R180" xref="yes"/>
<pinref part="R8" gate="R" pin="1"/>
<junction x="185.42" y="53.34"/>
<pinref part="T1" gate="G$2" pin="S"/>
</segment>
</net>
<net name="LV_SDO" class="0">
<segment>
<pinref part="IC2" gate="G$1" pin="SDO"/>
<wire x1="96.52" y1="137.16" x2="115.57" y2="137.16" width="0.1524" layer="91"/>
<label x="115.57" y="137.16" size="1.27" layer="95" xref="yes"/>
</segment>
<segment>
<wire x1="190.5" y1="78.74" x2="185.42" y2="78.74" width="0.1524" layer="91"/>
<wire x1="180.34" y1="78.74" x2="185.42" y2="78.74" width="0.1524" layer="91"/>
<label x="180.34" y="78.74" size="1.27" layer="95" rot="R180" xref="yes"/>
<pinref part="R6" gate="R" pin="1"/>
<junction x="185.42" y="78.74"/>
<pinref part="T1" gate="G$1" pin="S"/>
</segment>
<segment>
<pinref part="J1" gate="J" pin="2"/>
<wire x1="80.01" y1="110.49" x2="71.12" y2="110.49" width="0.1524" layer="91"/>
<label x="71.12" y="110.49" size="1.27" layer="95" rot="R180" xref="yes"/>
</segment>
</net>
<net name="LV_SDA" class="0">
<segment>
<wire x1="187.96" y1="146.05" x2="182.88" y2="146.05" width="0.1524" layer="91"/>
<wire x1="177.8" y1="146.05" x2="182.88" y2="146.05" width="0.1524" layer="91"/>
<label x="177.8" y="146.05" size="1.27" layer="95" rot="R180" xref="yes"/>
<pinref part="R1" gate="R" pin="1"/>
<junction x="182.88" y="146.05"/>
<pinref part="T3" gate="G$1" pin="S"/>
</segment>
<segment>
<pinref part="IC2" gate="G$1" pin="SDI"/>
<wire x1="96.52" y1="132.08" x2="115.57" y2="132.08" width="0.1524" layer="91"/>
<label x="115.57" y="132.08" size="1.27" layer="95" xref="yes"/>
</segment>
</net>
<net name="VCCIO" class="0">
<segment>
<pinref part="R2" gate="R" pin="2"/>
<pinref part="VCC1" gate="G$1" pin="VCCIO"/>
<wire x1="201.93" y1="160.02" x2="201.93" y2="156.21" width="0.1524" layer="91"/>
</segment>
<segment>
<pinref part="R3" gate="R" pin="2"/>
<pinref part="VCC2" gate="G$1" pin="VCCIO"/>
<wire x1="201.93" y1="134.62" x2="201.93" y2="130.81" width="0.1524" layer="91"/>
</segment>
<segment>
<pinref part="J2" gate="J" pin="3"/>
<wire x1="90.17" y1="72.39" x2="76.2" y2="72.39" width="0.1524" layer="91"/>
<wire x1="76.2" y1="72.39" x2="76.2" y2="83.82" width="0.1524" layer="91"/>
<pinref part="VCC3" gate="G$1" pin="VCCIO"/>
</segment>
<segment>
<pinref part="IC1" gate="A" pin="VI"/>
<pinref part="C1" gate="C" pin="2"/>
<wire x1="76.2" y1="33.02" x2="68.58" y2="33.02" width="0.1524" layer="91"/>
<pinref part="VCC4" gate="G$1" pin="VCCIO"/>
<wire x1="68.58" y1="33.02" x2="68.58" y2="36.83" width="0.1524" layer="91"/>
<junction x="68.58" y="33.02"/>
</segment>
<segment>
<pinref part="R5" gate="R" pin="2"/>
<pinref part="VCC5" gate="G$1" pin="VCCIO"/>
<wire x1="204.47" y1="92.71" x2="204.47" y2="88.9" width="0.1524" layer="91"/>
</segment>
<segment>
<pinref part="R7" gate="R" pin="2"/>
<pinref part="VCC6" gate="G$1" pin="VCCIO"/>
<wire x1="204.47" y1="67.31" x2="204.47" y2="63.5" width="0.1524" layer="91"/>
</segment>
</net>
<net name="LV_SCL" class="0">
<segment>
<wire x1="187.96" y1="120.65" x2="182.88" y2="120.65" width="0.1524" layer="91"/>
<wire x1="177.8" y1="120.65" x2="182.88" y2="120.65" width="0.1524" layer="91"/>
<label x="177.8" y="120.65" size="1.27" layer="95" rot="R180" xref="yes"/>
<pinref part="R4" gate="R" pin="1"/>
<junction x="182.88" y="120.65"/>
<pinref part="T3" gate="G$2" pin="S"/>
</segment>
<segment>
<pinref part="IC2" gate="G$1" pin="SCK"/>
<wire x1="96.52" y1="129.54" x2="115.57" y2="129.54" width="0.1524" layer="91"/>
<label x="115.57" y="129.54" size="1.27" layer="95" xref="yes"/>
</segment>
</net>
<net name="SDO" class="0">
<segment>
<pinref part="J2" gate="J" pin="6"/>
<wire x1="90.17" y1="64.77" x2="80.01" y2="64.77" width="0.1524" layer="91"/>
<label x="80.01" y="64.77" size="1.27" layer="95" rot="R180" xref="yes"/>
</segment>
<segment>
<wire x1="210.82" y1="78.74" x2="204.47" y2="78.74" width="0.1524" layer="91"/>
<label x="210.82" y="78.74" size="1.27" layer="95" xref="yes"/>
<pinref part="R5" gate="R" pin="1"/>
<wire x1="204.47" y1="78.74" x2="200.66" y2="78.74" width="0.1524" layer="91"/>
<junction x="204.47" y="78.74"/>
<pinref part="T1" gate="G$1" pin="D"/>
</segment>
</net>
<net name="CSB" class="0">
<segment>
<pinref part="J2" gate="J" pin="7"/>
<wire x1="90.17" y1="62.23" x2="80.01" y2="62.23" width="0.1524" layer="91"/>
<label x="80.01" y="62.23" size="1.27" layer="95" rot="R180" xref="yes"/>
</segment>
<segment>
<wire x1="210.82" y1="53.34" x2="204.47" y2="53.34" width="0.1524" layer="91"/>
<label x="210.82" y="53.34" size="1.27" layer="95" xref="yes"/>
<pinref part="R7" gate="R" pin="1"/>
<wire x1="204.47" y1="53.34" x2="200.66" y2="53.34" width="0.1524" layer="91"/>
<junction x="204.47" y="53.34"/>
<pinref part="T1" gate="G$2" pin="D"/>
</segment>
</net>
</nets>
</sheet>
</sheets>
</schematic>
</drawing>
<compatibility>
<note version="6.3" minversion="6.2.2" severity="warning">
Since Version 6.2.2 text objects can contain more than one line,
which will not be processed correctly with this version.
</note>
</compatibility>
</eagle>
